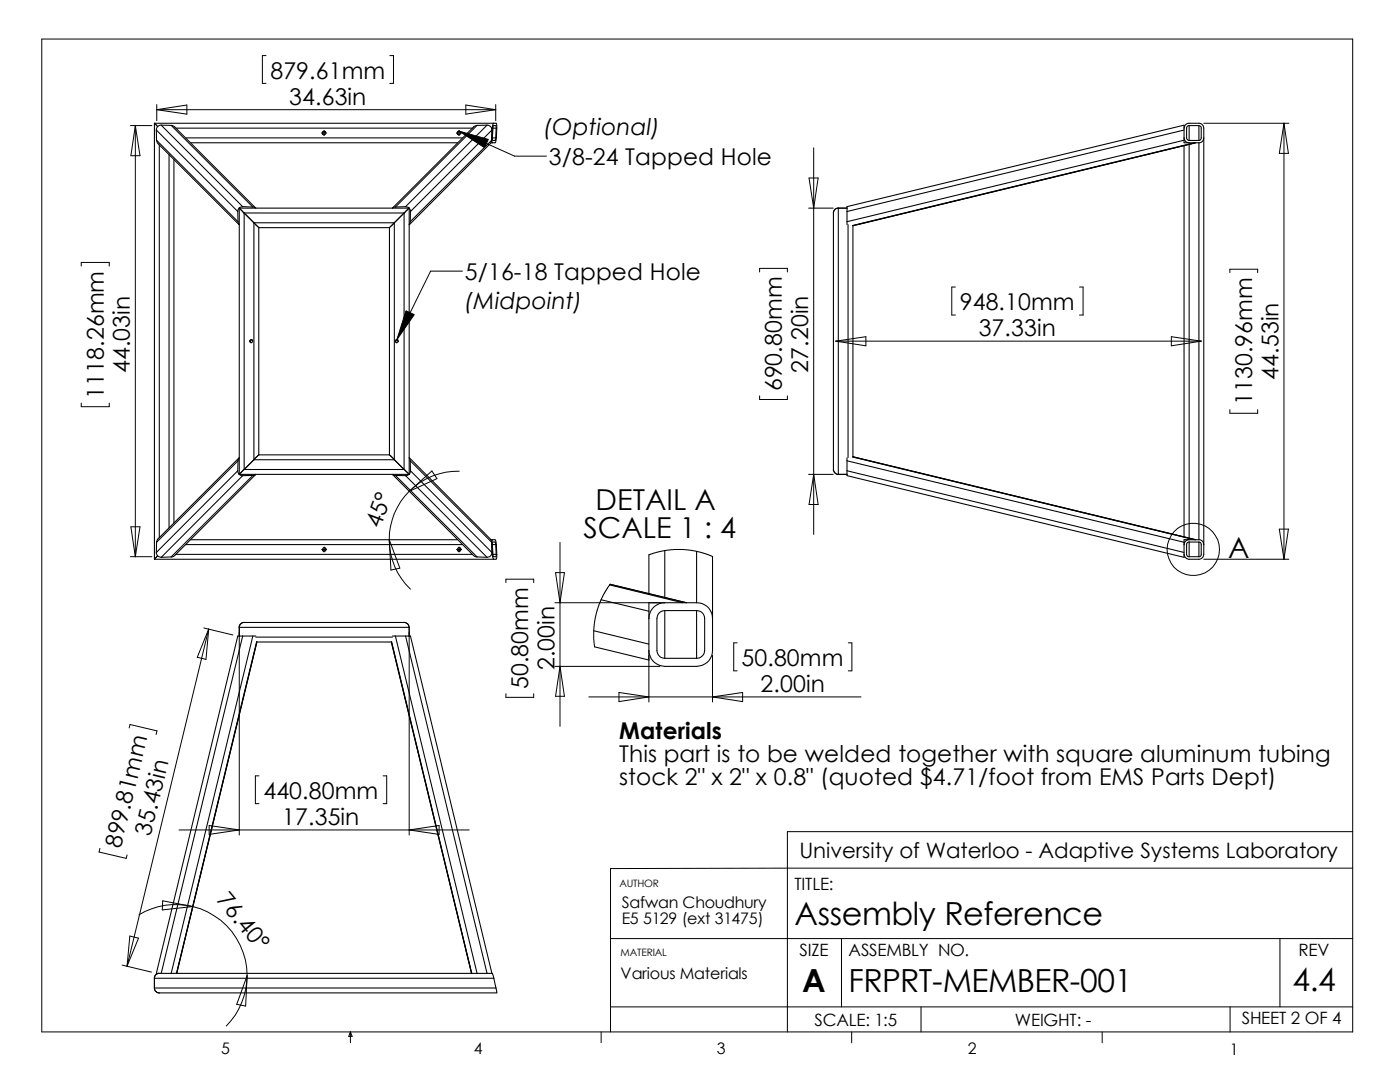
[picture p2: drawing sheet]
<svg xmlns="http://www.w3.org/2000/svg" width="279mm" height="216mm" viewBox="0 0 279 216" stroke-linecap="round" stroke-linejoin="round" font-family="sans-serif">
<g fill="none" stroke="#000" stroke-width=".2">
<path d="M8.3 7.8h261.7v198.1h-261.7zM53.1 11.1h-.7v5.5h.7M77.8 11.1h.7v5.5h-.7M26 25.1h4.3M27 25.1v86M27 25.1l.9 6h-1.8zM31.3 21.9l6-.9v1.8zM31.3 21.9h67.6M31.3 20.9v3.2M64.2 26.5h.1M64.3 26.5l.4 .4M64.5 26.5h.4"/>
<path d="M64.7 26v.2M64.7 26.3v.5M64.7 26.9v.2M64.7 26.2l-.4 .3M64.7 26.2l.3 .1M64.8 26.9h-.1M65.1 26.5h.1M91.1 26.5h.1M91.2 26.5l.4 .4M91.4 26.5h.4M91.6 26.2l5.9 1.6-.8 1.7zM91.6 26v.2"/>
<path d="M91.6 26.3v.5M91.6 26.9v.2M91.6 26.2l-.4 .3M91.6 26.2l.3 .1M91.6 26.2l11.1 5h6.4M91.7 26.9h-.1M92 26.5h.1M93 21l5.9 .9-5.9 .9zM98.9 20.9v3.2M161.5 35.5h1.8l-.9 6zM162.4 29.5v77.1M240.2 24.6h17"/>
<path d="M256.2 24.6v87M256.2 24.6l.9 6h-1.8zM16.2 53.1v-.7h5.6v.7M92.3 54.1h-6.4l-6.7 13.7M151.6 54.3v-.7h5.5v.7M161.4 41.5h4.9M190.7 57.3h-.8v5.6h.8M215.4 57.3h.8v5.6h-.8M245.4 54.4v-.7h5.6v.7M50.4 67.9l-.2-.1-.3 .2v.2l.3 .2M79.2 67.8l-.3 .2v.2l.3 .2M79.2 67.8l.2 .1"/>
<path d="M81 62l1.7 .8-3.5 5zM151.6 79v.7h5.5v-.7M166.8 68.1l6-.9v1.8zM166.8 68.1h72.9M233.8 67.2l5.9 .9-5.9 .9zM16.2 80.4v.8h5.6v-.8M81.7 98a13.4 13.4 0 0 0-4 9.7M81.7 98l4.5-4 1 1.5zM91.7 94a13.7 13.7 0 0 0-10 4M161.4 94.7h4.9M162.4 94.7l.9 6h-1.8zM245.4 81.7v.8h5.6v-.8"/>
<path d="M26 111.1h4.3M26.1 105.1h1.8l-.9 6zM64.2 109.6h.1M64.5 109.6h.4M64.6 109.3h.1M64.7 109.1v.2M64.7 109.4v.4M64.7 110v.2M64.7 109.3l.4 .3M65.1 109.6h.1M65.1 109.6l-.3 .4h-.2l-.3-.2M77.7 107.7a13.5 13.5 0 0 0 4.2 9.9"/>
<path d="M77.7 107.7l2.1 5.7-1.8 .3zM91.1 109.6h.1M91.4 109.6h.4M91.5 109.3h.1M91.6 109.1v.2M91.6 109.4v.4M91.6 110v.2M91.6 109.3l.4 .3M92 109.6h.1M92 109.6l-.3 .4h-.2l-.2-.2M101 116.2v-.6h5.5v.6M110.9 114.3h1.7l-.8 6z"/>
<path d="M111.8 108.2v36.7M121.8 116.6l-1.5 2.4-1.3 3.3-.5 3.3v2l.2 1.5M129.5 110.7l3.3-.9 3.6-.2 2.9 .5 2.9 .9M240.2 111.6h17M255.3 105.6h1.8l-.9 6zM40.7 125.3l5.8 1.4M41.7 125.5l-.6 6.1-1.7-.5zM41.7 125.5l-16.3 67.3M47.8 126.2v40.4M81.7 126.2v40.4M101 138.4v.7h5.5v-.7M110.7 133h21"/>
<path d="M110.7 120.3h21M111.8 133l.8 5.9h-1.7zM117.5 139.1h54.3M123.5 138.2l6 .9-6 .9zM129.5 130.8v9.3M142.2 130.8v9.3M142.2 139.1l6-.9v1.8zM147.1 128.3h-.7v5.6h.7M169.3 128.3h.7v5.6h-.7M25.8 145.2l.2-.6 5.3 1.2-.1 .8M51.7 154.8h-.7v5.6h.7M76.5 154.8h.7v5.6h-.7"/>
<path d="M19.9 169.3l-.1 .7 5.4 1.3 .2-.7M32.5 179.7l5.9 1.2-6 .7zM35.7 165.6h57.9M41.7 164.7l6.1 .9-6.1 .9zM81.7 165.6l5.9-.9v1.8zM270 165.9h-112.9v40M270 173.2l-148.2 .1v32.6M24.4 192.6l5.8 1.4M25.9 186.8l1.7 .4-2.2 5.6zM38.4 180.9a14.2 14.2 0 0 1 10.9 13.8M38.4 180.9a14 14 0 0 0-10.7 1.6M49.3 194.7a14.5 14.5 0 0 1-4.1 10"/>
<path d="M49.3 194.7l-.3 6-1.8-.3zM121.8 187.3h148.2M167.9 187.3v13.6M255.4 187.3v13.6M69.9 205.9v2.2M69.9 205.9l.4 .9h-.7zM120 205.9v2.2M121.8 200.9h148.2M170 205.9v2.2M183.8 200.9v5M220 205.9v2.2M245.5 200.9v5"/>
<circle cx="238.1" cy="109.6" r="5.2"/>
</g>
<g fill="none" stroke="#000" stroke-width=".21">
<path d="M30.8 24.6l.7 .7M30.8 24.6h68.2l.1 .3v2.6l-.3 .9-.8 .1-16.3 16.3 .2-.6M30.8 24.6v87M31.2 26v2M31.2 26l16.3 16.2M31.2 28l.3 .6 16.3 16.2-.3-.6M31.2 28l16.3 16.2M31.8 28.9v78.4M32.2 25a.93 .93 0 0 0-1 1M32.2 25l16.2 16.2M32.2 25h2M33.7 30.9v74.4"/>
<path d="M34.2 25l.6 .3 16.3 16.2-.6-.2M34.2 25l16.3 16.3M34.7 31.8v72.6M35.1 25.6h59.2M37.1 27.5h55.2M38.1 28.5h53.2M95.2 25l-.7 .3-16.2 16.2 .6-.2M95.2 25l-16.3 16.3M97.2 25a.93 .93 0 0 1 1 1M97.2 25h-2M97.2 25l-16.3 16.2M98.1 28l-.1 .5"/>
<path d="M98.1 27.5l.2 1M98.1 27.5h.1M98.1 25.6h.2M98.1 28l-16.2 16.2M98.2 26l-.1 2M98.2 26l-16.3 16.2M98.3 27.5v.5h.5l.1-.5M98.3 27.5h.6M98.3 25.6l-.2 1.9M98.4 25.6l.1-.5h.5v.5M98.4 25.6h.6M98.4 25.6l-.1 1.9"/>
<path d="M98.6 24.6l-.3 .5v.5M99 25.6l-.1 1.9M236.3 25.6a1.01 1.01 0 0 1 1-1h2a.93 .93 0 0 1 .9 1v85a1.01 1.01 0 0 1-.9 1h-2a1.09 1.09 0 0 1-1-1M236.3 27.5a1.01 1.01 0 0 0 1 1M236.3 29v78.1M236.3 26l-67.3 16.2M236.3 28l-67.3 16.2M237.3 25.1a.5 .5 0 0 0-.5 .5v2l.2 .3 .3 .1M237.3 28h2M237.3 25.1h2M237.3 25.1v2.9M237.3 28.8v78.6"/>
<path d="M238.4 28.5l-68.3 16.5M238.6 28.5l-68.4 16.5M239.3 25.1l.4 .3v2.2l-.2 .3-.2 .1M239.3 28.5h-3v-3.5l-67.3 16.2v3.6M239.3 25.1v2.9M239.3 28.5v79.2M240.2 27.5a1.01 1.01 0 0 1-.9 1M47.5 42.2v2M47.8 41.5l.9 1M47.8 41.5h33.9M47.8 41.5v53.2M48.4 41.2a.93 .93 0 0 0-.9 1"/>
<path d="M48.4 41.2l2.1 .1M48.7 42.5l2 1.9M48.7 42.5h31.9M48.7 42.5v51.2M50.7 44.4l.9 1M50.7 44.4h28M50.7 44.4v47.3M51.6 45.4h26.1M51.6 45.4v45.4M77.7 45.4v45.4M78.7 44.4l-1 1M78.7 44.4v47.3"/>
<path d="M80.6 42.5l-1.9 1.9M80.6 42.5v51.2M80.9 41.2a.93 .93 0 0 1 1 1M80.9 41.2l-2 .1M81.7 41.5l-1.1 1M81.7 41.5v53.2M81.9 42.2v2M167.3 41.5a.93 .93 0 0 0-1 1v51.3l.4 .6 .6 .3M167.3 41.5h1.8M167.3 41.5v53.2M169.2 44.8v46.5M170.2 45v46.2"/>
<path d="M47.5 93.9a.93 .93 0 0 0 .9 1M47.5 93.9l-16.3 16.3M47.5 91.9v2M47.5 91.9l-16.3 16.3M47.8 91.4l-.3 .5M47.8 91.3l-16.3 16.3-.3 .6M47.8 94.7h33.9M48.4 94.9l-16.2 16.3M48.7 93.7l-.9 1M48.7 93.7h31.9M50.5 94.9l.6-.2-16.3 16.2-.6 .2M50.5 94.9h-2.1"/>
<path d="M50.5 94.9l-16.3 16.2M50.7 91.7l-2 2M50.7 91.7h28M51.6 90.8l-.9 .9M51.6 90.8h26.1M77.7 90.8l1 .9M78.7 91.7l1.9 2M78.9 94.9l-.6-.2 16.2 16.2 .7 .2M78.9 94.9h2M78.9 94.9l16.3 16.2M80.6 93.7l1.1 1M80.9 94.9l16.3 16.3"/>
<path d="M81.7 91.4l.2 .5M81.7 91.3l16.3 16.4h.8l.3 1v2.6l-.1 .3h-68.2M81.9 91.9v2M81.9 91.9l16.2 16.3M81.9 93.9a.93 .93 0 0 1-1 1M81.9 93.9l16.3 16.3M167.3 94.7h1.8M169 93.9v1l67.3 16.3v-3.5h3M169 93.9l67.3 16.3M169 91.4v2.5M169 91.9l67.3 16.3M170.1 91.2l68.3 16.5"/>
<path d="M170.2 91.1l68.4 16.6M31.2 110.2a.93 .93 0 0 0 1 1M31.2 108.2v2M31.5 110.9l-.7 .7M34.2 111.1l-2 .1M35.1 110.6h59.2M37.1 108.7h55.2M38.1 107.7h53.2M95.2 111.1l2 .1M98 107.7l.1 .5M98.1 110.6h.2M98.1 108.7h.1"/>
<path d="M98.1 108.2l.1 2M98.1 108.7l.2 1.9M98.2 110.2a.93 .93 0 0 1-1 1M98.3 110.6v.7l.3 .3M98.3 108.7v-.5h.5l.1 .5M98.3 108.7h.6M98.3 108.7l.1 1.9M98.3 107.7l-.2 1M98.4 110.6l.1 .5h.5v-.5M98.4 110.6h.6M98.9 108.7l.1 1.9M120 119.7l9.5 2.3"/>
<path d="M121.7 116.7l14.5 3.6M121.8 116.6l15.2 3.7M129.5 110.7v7.7M132.7 109.9v9.3M139 110v10.3M142.2 111v18.8a3.1 3.1 0 0 1-3.2 3.2h-6.3a3.2 3.2 0 0 1-3.2-3.2M237.3 107.7a1 1 0 0 0-1 1M237.3 108.2a.45 .45 0 0 0-.5 .5v1.9a.44 .44 0 0 0 .5 .5M237.3 111.1h2M237.3 108.2h2M237.3 108.2v2.9M239.3 107.7a.93 .93 0 0 1 .9 1"/>
<path d="M239.3 108.2a.44 .44 0 0 1 .4 .5v2.1l-.4 .3M239.3 108.2v2.9M47.8 125.2a1.01 1.01 0 0 1 .9-1h31.9a1.01 1.01 0 0 1 1.1 1M47.8 125.2v1.8M47.8 125.2h33.9M48.4 126.9l-16.2 67.3M50.5 126.9l-16.3 67.3M51.1 126.9h-3.6l-16.3 67.3h67.1l.3 1M51.1 127.1h27.2M51.2 128l-16 66.2M51.2 128.1h26.9M51.3 128.1l-16 66.1"/>
<path d="M78.1 128.1l16 66.1M78.1 128l16 66.2M78.3 126.9h3.6l16.3 67.3M78.9 126.9l16.3 67.3M80.9 126.9l16.3 67.3M81.7 125.2v1.8M118.5 125.9l11 2.6M132.7 120.3a3.1 3.1 0 0 0-3.2 3.1M132.7 121.8a1.59 1.59 0 0 0-1.6 1.6v6.4a1.59 1.59 0 0 0 1.6 1.6M132.7 121.8v9.6M132.7 131.4h6.3M132.7 121.8h6.3"/>
<path d="M139 120.3a3.1 3.1 0 0 1 3.2 3.1M139 121.8a1.59 1.59 0 0 1 1.6 1.6v6.4a1.58 1.58 0 0 1-1.6 1.6M139 120.3h-9.5v11.4l-10.8-2.6M139 121.8v9.6M30.8 197.1a.93 .93 0 0 0 1 1h67.3l-.1-1M30.8 195.2v1.9M30.8 197.1h68.2M30.8 195.2h67.8M31.8 194.2a.93 .93 0 0 0-1 1M98.6 195.2l.4 1.9"/>
<circle cx="64.7" cy="26.5" r=".34"/>
<circle cx="91.6" cy="26.5" r=".34"/>
<circle cx="50.2" cy="68.1" r=".25"/>
<circle cx="79.2" cy="68.1" r=".25"/>
<circle cx="64.7" cy="109.6" r=".34"/>
<circle cx="91.6" cy="109.6" r=".34"/>
</g>
<path d="M91.6 26.2l5.9 1.6-.8 1.7zM81 62l1.7 .8-3.5 5z" fill="#000"/>
<g font-size="6.3">
<text x="158.5" y="184.5">Assembly Reference</text>
<text x="160.1" y="197.9">A</text>
<text x="169.3" y="197.9">FRPRT-MEMBER-001</text>
<text x="257.9" y="197.8">4.4</text>
</g>
<g font-size="5.8">
<text x="118.9" y="101.8">DETAIL A</text>
<text x="116.5" y="107.4">SCALE 1 : 4</text>
<text x="245.1" y="111.3">A</text>
</g>
<g font-size="4.6">
<text x="54" y="15.7">879.61mm</text>
<text x="57.7" y="21">34.63in</text>
<text x="108.5" y="26.9">(Optional)</text>
<text x="109.6" y="33">3/8-24 Tapped Hole</text>
<text x="92.8" y="56">5/16-18 Tapped Hole</text>
<text x="92.8" y="61.7">(Midpoint)</text>
<text x="191.6" y="61.9">948.10mm</text>
<text x="195.3" y="67.1">37.33in</text>
<text x="25.9" y="74.5" transform="rotate(-90 25.9 74.5)">44.03in</text>
<text x="161.3" y="74.3" transform="rotate(-90 161.3 74.3)">27.20in</text>
<text x="255.1" y="75.8" transform="rotate(-90 255.1 75.8)">44.53in</text>
<text x="20.7" y="79.5" transform="rotate(-90 20.7 79.5)">1118.26mm</text>
<text x="156" y="78.1" transform="rotate(-90 156 78.1)">690.80mm</text>
<text x="249.9" y="80.9" transform="rotate(-90 249.9 80.9)">1130.96mm</text>
<text x="75.9" y="105.6" transform="rotate(-70 75.9 105.6)">45°</text>
<text x="105.4" y="137.5" transform="rotate(-90 105.4 137.5)">50.80mm</text>
<text x="110.7" y="133.8" transform="rotate(-90 110.7 133.8)">2.00in</text>
<text x="148" y="132.9">50.80mm</text>
<text x="151.8" y="138.1">2.00in</text>
<text x="123.6" y="147.5">Materials</text>
<text x="123.6" y="152">This part is to be welded together with square aluminum tubing</text>
<text x="52.6" y="159.4">440.80mm</text>
<text x="123.6" y="156.5">stock 2&quot; x 2&quot; x 0.8&quot; (quoted $4.71/foot from EMS Parts Dept)</text>
<text x="30.1" y="167" transform="rotate(-76 30.1 167)">35.43in</text>
<text x="56.3" y="164.7">17.35in</text>
<text x="24.1" y="169.4" transform="rotate(-76 24.1 169.4)">899.81mm</text>
<text x="43.1" y="179.5" transform="rotate(51 43.1 179.5)">76.40°</text>
</g>
<text font-size="4.2" x="159.6" y="171.2">University of Waterloo - Adaptive Systems Laboratory</text>
<g font-size="3.4">
<text x="158.5" y="177.7">TITLE:</text>
<text x="159.6" y="190.7">SIZE</text>
<text x="169.3" y="190.7">ASSEMBLY NO.</text>
<text x="259.2" y="190.7">REV</text>
<text x="162.6" y="204.7">SCALE: 1:5</text>
<text x="202.6" y="204.7">WEIGHT: -</text>
<text x="247.8" y="204.4">SHEET 2 OF 4</text>
</g>
<g font-size="3.2">
<text x="124.1" y="181.3">Safwan Choudhury</text>
<text x="124.1" y="184.4">E5 5129 (ext 31475)</text>
<text x="123.9" y="195.4">Various Materials</text>
<text x="44.2" y="210.4">5</text>
<text x="94.6" y="210.3">4</text>
<text x="143" y="210.4">3</text>
<text x="193.2" y="210.4">2</text>
<text x="245.4" y="210.6">1</text>
</g>
<g font-size="2">
<text x="123.6" y="176.9">AUTHOR</text>
<text x="123.9" y="190.7">MATERIAL</text>
</g>
</svg>
